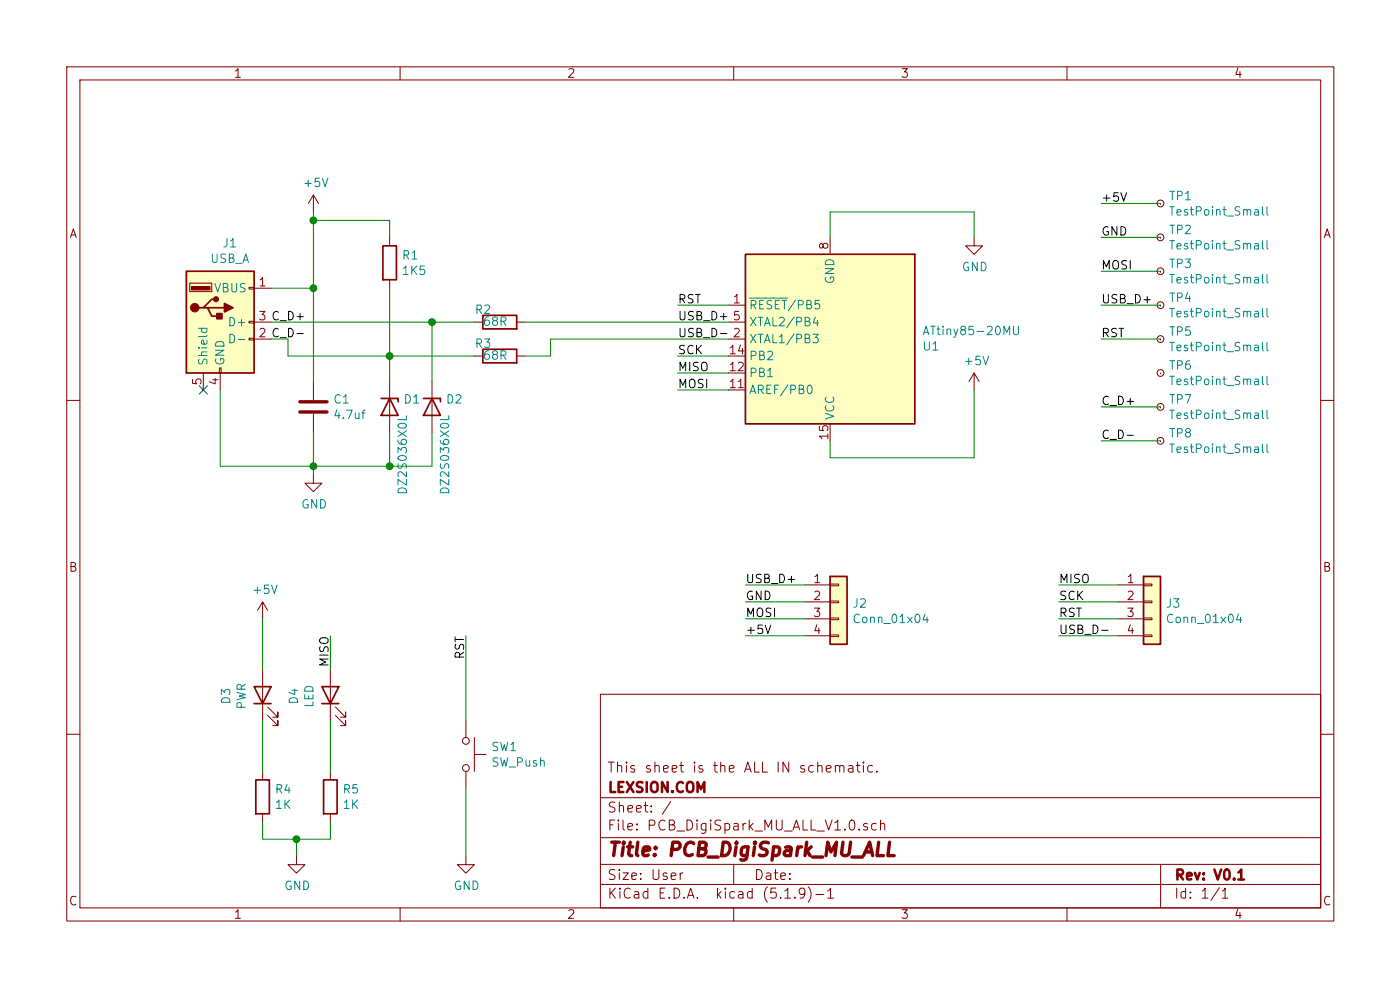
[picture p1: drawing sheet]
EESchema Schematic File Version 4
EELAYER 30 0
EELAYER END
$Descr User 8268 5827
encoding utf-8
Sheet 1 1
Title "PCB_DigiSpark_MU_ALL"
Date ""
Rev "V0.1"
Comp "LEXSION.COM"
Comment1 "This sheet is the ALL IN schematic."
Comment2 ""
Comment3 ""
Comment4 ""
$EndDescr
$Comp
L MCU_Microchip_ATtiny:ATtiny85-20MU U1
U 1 1
P 4900 2000
F 0 "U1" H 4357 2046 50  0000 R CNN
F 1 "ATtiny85-20MU" H 4357 1955 50  0000 R CNN
F 2 "Package_DFN_QFN:QFN-20-1EP_4x4mm_P0.5mm_EP2.6x2.6mm" H 4900 2000 50  0001 C CIN
F 3 "http://ww1.microchip.com/downloads/en/DeviceDoc/atmel-2586-avr-8-bit-microcontroller-attiny25-attiny45-attiny85_datasheet.pdf" H 4900 2000 50  0001 C CNN
	1    4900 2000
	-1   0    0    1   
$EndComp
$Comp
L Connector:USB_A J1
U 1 1
P 1300 1900
F 0 "J1" H 1357 2367 50  0000 C CNN
F 1 "USB_A" H 1357 2276 50  0000 C CNN
F 2 "Lex_Connector_PCBEdge:PCBUSB_A_Male" H 1450 1850 50  0001 C CNN
F 3 " ~" H 1450 1850 50  0001 C CNN
	1    1300 1900
	1    0    0    -1  
$EndComp
NoConn ~ 1200 2300
$Comp
L Device:C C1
U 1 1
P 1850 2400
F 0 "C1" H 1965 2446 50  0000 L CNN
F 1 "4.7uf" H 1965 2355 50  0000 L CNN
F 2 "Capacitor_SMD:C_0603_1608Metric" H 1888 2250 50  0001 C CNN
F 3 "~" H 1850 2400 50  0001 C CNN
	1    1850 2400
	1    0    0    -1  
$EndComp
$Comp
L Device:R R1
U 1 1
P 2300 1550
F 0 "R1" H 2370 1596 50  0000 L CNN
F 1 "1K5" H 2370 1505 50  0000 L CNN
F 2 "Resistor_SMD:R_0603_1608Metric" V 2230 1550 50  0001 C CNN
F 3 "~" H 2300 1550 50  0001 C CNN
	1    2300 1550
	1    0    0    -1  
$EndComp
$Comp
L Device:R R2
U 1 1
P 2950 1900
F 0 "R2" V 3020 1946 50  0000 L CNN
F 1 "68R" V 2950 1850 50  0000 L CNN
F 2 "Resistor_SMD:R_0603_1608Metric" V 2880 1900 50  0001 C CNN
F 3 "~" H 2950 1900 50  0001 C CNN
	1    2950 1900
	0    -1   -1   0   
$EndComp
$Comp
L Device:R R4
U 1 1
P 1550 4700
F 0 "R4" H 1620 4746 50  0000 L CNN
F 1 "1K" H 1620 4655 50  0000 L CNN
F 2 "Resistor_SMD:R_0603_1608Metric" V 1480 4700 50  0001 C CNN
F 3 "~" H 1550 4700 50  0001 C CNN
	1    1550 4700
	1    0    0    -1  
$EndComp
$Comp
L Device:R R5
U 1 1
P 1950 4700
F 0 "R5" H 2020 4746 50  0000 L CNN
F 1 "1K" H 2020 4655 50  0000 L CNN
F 2 "Resistor_SMD:R_0603_1608Metric" V 1880 4700 50  0001 C CNN
F 3 "~" H 1950 4700 50  0001 C CNN
	1    1950 4700
	1    0    0    -1  
$EndComp
$Comp
L Device:LED D3
U 1 1
P 1550 4100
F 0 "D3" H 1543 4317 50  0000 C CNN
F 1 "PWR" H 1543 4226 50  0000 C CNN
F 2 "LED_SMD:LED_0603_1608Metric" H 1550 4100 50  0001 C CNN
F 3 "~" H 1550 4100 50  0001 C CNN
	1    1550 4100
	0    -1   -1   0   
$EndComp
$Comp
L Device:LED D4
U 1 1
P 1950 4100
F 0 "D4" H 1943 4317 50  0000 C CNN
F 1 "LED" H 1943 4226 50  0000 C CNN
F 2 "LED_SMD:LED_0603_1608Metric" H 1950 4100 50  0001 C CNN
F 3 "~" H 1950 4100 50  0001 C CNN
	1    1950 4100
	0    -1   -1   0   
$EndComp
$Comp
L Diode:DZ2S036X0L D1
U 1 1
P 2300 2400
F 0 "D1" V 2254 2480 50  0000 L CNN
F 1 "DZ2S036X0L" H 2345 2480 50  0000 L CNN
F 2 "Diode_SMD:D_SOD-523" H 2300 2225 50  0001 C CNN
F 3 "https://industrial.panasonic.com/content/data/SC/ds/ds4/DZ2S03600L_E.pdf" H 2300 2400 50  0001 C CNN
	1    2300 2400
	0    1    1    0   
$EndComp
$Comp
L Diode:DZ2S036X0L D2
U 1 1
P 2550 2400
F 0 "D2" V 2504 2480 50  0000 L CNN
F 1 "DZ2S036X0L" H 2595 2480 50  0000 L CNN
F 2 "Diode_SMD:D_SOD-523" H 2550 2225 50  0001 C CNN
F 3 "https://industrial.panasonic.com/content/data/SC/ds/ds4/DZ2S03600L_E.pdf" H 2550 2400 50  0001 C CNN
	1    2550 2400
	0    1    1    0   
$EndComp
$Comp
L Connector_Generic:Conn_01x04 J3
U 1 1
P 6800 3550
F 0 "J3" H 6880 3542 50  0000 L CNN
F 1 "Conn_01x04" H 6880 3451 50  0000 L CNN
F 2 "Lex_Connector_PCBEdge:Lex_Conn_Edge_2.54-4" H 6800 3550 50  0001 C CNN
F 3 "~" H 6800 3550 50  0001 C CNN
	1    6800 3550
	1    0    0    -1  
$EndComp
$Comp
L power:GND #PWR0101
U 1 1
P 1750 5050
F 0 "#PWR0101" H 1750 4800 50  0001 C CNN
F 1 "GND" H 1755 4877 50  0000 C CNN
F 2 "" H 1750 5050 50  0001 C CNN
F 3 "" H 1750 5050 50  0001 C CNN
	1    1750 5050
	1    0    0    -1  
$EndComp
$Comp
L power:+5V #PWR0102
U 1 1
P 1850 1250
F 0 "#PWR0102" H 1850 1100 50  0001 C CNN
F 1 "+5V" H 1865 1423 50  0000 C CNN
F 2 "" H 1850 1250 50  0001 C CNN
F 3 "" H 1850 1250 50  0001 C CNN
	1    1850 1250
	1    0    0    -1  
$EndComp
$Comp
L power:GND #PWR0103
U 1 1
P 1850 2800
F 0 "#PWR0103" H 1850 2550 50  0001 C CNN
F 1 "GND" H 1855 2627 50  0000 C CNN
F 2 "" H 1850 2800 50  0001 C CNN
F 3 "" H 1850 2800 50  0001 C CNN
	1    1850 2800
	1    0    0    -1  
$EndComp
$Comp
L power:+5V #PWR0104
U 1 1
P 1550 3650
F 0 "#PWR0104" H 1550 3500 50  0001 C CNN
F 1 "+5V" H 1565 3823 50  0000 C CNN
F 2 "" H 1550 3650 50  0001 C CNN
F 3 "" H 1550 3650 50  0001 C CNN
	1    1550 3650
	1    0    0    -1  
$EndComp
$Comp
L Connector:TestPoint_Small TP8
U 1 1
P 6850 2600
F 0 "TP8" H 6898 2646 50  0000 L CNN
F 1 "TestPoint_Small" H 6898 2555 50  0000 L CNN
F 2 "TestPoint:TestPoint_Pad_D1.0mm" H 7050 2600 50  0001 C CNN
F 3 "~" H 7050 2600 50  0001 C CNN
	1    6850 2600
	1    0    0    -1  
$EndComp
$Comp
L Connector:TestPoint_Small TP7
U 1 1
P 6850 2400
F 0 "TP7" H 6898 2446 50  0000 L CNN
F 1 "TestPoint_Small" H 6898 2355 50  0000 L CNN
F 2 "TestPoint:TestPoint_Pad_D1.0mm" H 7050 2400 50  0001 C CNN
F 3 "~" H 7050 2400 50  0001 C CNN
	1    6850 2400
	1    0    0    -1  
$EndComp
$Comp
L Connector:TestPoint_Small TP1
U 1 1
P 6850 1200
F 0 "TP1" H 6898 1246 50  0000 L CNN
F 1 "TestPoint_Small" H 6898 1155 50  0000 L CNN
F 2 "TestPoint:TestPoint_Pad_D1.0mm" H 7050 1200 50  0001 C CNN
F 3 "~" H 7050 1200 50  0001 C CNN
	1    6850 1200
	1    0    0    -1  
$EndComp
$Comp
L Connector:TestPoint_Small TP2
U 1 1
P 6850 1400
F 0 "TP2" H 6898 1446 50  0000 L CNN
F 1 "TestPoint_Small" H 6898 1355 50  0000 L CNN
F 2 "TestPoint:TestPoint_Pad_D1.0mm" H 7050 1400 50  0001 C CNN
F 3 "~" H 7050 1400 50  0001 C CNN
	1    6850 1400
	1    0    0    -1  
$EndComp
$Comp
L Connector:TestPoint_Small TP3
U 1 1
P 6850 1600
F 0 "TP3" H 6898 1646 50  0000 L CNN
F 1 "TestPoint_Small" H 6898 1555 50  0000 L CNN
F 2 "TestPoint:TestPoint_Pad_D1.0mm" H 7050 1600 50  0001 C CNN
F 3 "~" H 7050 1600 50  0001 C CNN
	1    6850 1600
	1    0    0    -1  
$EndComp
$Comp
L Connector:TestPoint_Small TP4
U 1 1
P 6850 1800
F 0 "TP4" H 6898 1846 50  0000 L CNN
F 1 "TestPoint_Small" H 6898 1755 50  0000 L CNN
F 2 "TestPoint:TestPoint_Pad_D1.0mm" H 7050 1800 50  0001 C CNN
F 3 "~" H 7050 1800 50  0001 C CNN
	1    6850 1800
	1    0    0    -1  
$EndComp
$Comp
L Connector:TestPoint_Small TP5
U 1 1
P 6850 2000
F 0 "TP5" H 6898 2046 50  0000 L CNN
F 1 "TestPoint_Small" H 6898 1955 50  0000 L CNN
F 2 "TestPoint:TestPoint_Pad_D1.0mm" H 7050 2000 50  0001 C CNN
F 3 "~" H 7050 2000 50  0001 C CNN
	1    6850 2000
	1    0    0    -1  
$EndComp
$Comp
L Connector:TestPoint_Small TP6
U 1 1
P 6850 2200
F 0 "TP6" H 6898 2246 50  0000 L CNN
F 1 "TestPoint_Small" H 6898 2155 50  0000 L CNN
F 2 "TestPoint:TestPoint_Pad_D1.0mm" H 7050 2200 50  0001 C CNN
F 3 "~" H 7050 2200 50  0001 C CNN
	1    6850 2200
	1    0    0    -1  
$EndComp
$Comp
L Device:R R3
U 1 1
P 2950 2100
F 0 "R3" V 3020 2146 50  0000 L CNN
F 1 "68R" V 2950 2050 50  0000 L CNN
F 2 "Resistor_SMD:R_0603_1608Metric" V 2880 2100 50  0001 C CNN
F 3 "~" H 2950 2100 50  0001 C CNN
	1    2950 2100
	0    -1   -1   0   
$EndComp
Wire Wire Line
	1550 3650 1550 3950
Wire Wire Line
	1550 4250 1550 4550
Wire Wire Line
	1550 4850 1550 4950
Wire Wire Line
	1550 4950 1750 4950
Wire Wire Line
	1750 4950 1750 5050
Wire Wire Line
	1750 4950 1950 4950
Wire Wire Line
	1950 4950 1950 4850
Connection ~ 1750 4950
Wire Wire Line
	1950 4250 1950 4550
Wire Wire Line
	1850 1250 1850 1300
Wire Wire Line
	1850 1300 2300 1300
Wire Wire Line
	2300 1300 2300 1400
Wire Wire Line
	1850 1300 1850 1700
Wire Wire Line
	1850 1700 1600 1700
Connection ~ 1850 1300
Wire Wire Line
	3100 1900 4300 1900
Wire Wire Line
	1850 1700 1850 2250
Connection ~ 1850 1700
Wire Wire Line
	1850 2550 1850 2750
Wire Wire Line
	1600 2000 1700 2000
Wire Wire Line
	1700 2000 1700 2100
Wire Wire Line
	3100 2100 3250 2100
Wire Wire Line
	3250 2100 3250 2000
Wire Wire Line
	3250 2000 4300 2000
Wire Wire Line
	2550 2550 2550 2750
Wire Wire Line
	2550 2750 2300 2750
Connection ~ 1850 2750
Wire Wire Line
	1850 2750 1850 2800
Wire Wire Line
	2300 2550 2300 2750
Connection ~ 2300 2750
Wire Wire Line
	2300 2750 1850 2750
Wire Wire Line
	1700 2100 2300 2100
Wire Wire Line
	1600 1900 2550 1900
Wire Wire Line
	2300 1700 2300 2100
Connection ~ 2300 2100
Wire Wire Line
	2300 2100 2800 2100
Wire Wire Line
	2300 2100 2300 2250
Wire Wire Line
	2550 2250 2550 1900
Connection ~ 2550 1900
Wire Wire Line
	2550 1900 2800 1900
Text Label 4000 1800 0    50   ~ 0
RST
Text Label 4000 1900 0    50   ~ 0
USB_D+
Text Label 4000 2000 0    50   ~ 0
USB_D-
Text Label 4000 2100 0    50   ~ 0
SCK
Text Label 4000 2200 0    50   ~ 0
MISO
Text Label 4000 2300 0    50   ~ 0
MOSI
Wire Wire Line
	1300 2300 1300 2750
Wire Wire Line
	1300 2750 1850 2750
Text Label 1950 3750 3    50   ~ 0
MISO
Wire Wire Line
	1950 3750 1950 3950
Wire Wire Line
	4000 1800 4300 1800
Wire Wire Line
	4000 2100 4300 2100
Wire Wire Line
	4000 2200 4300 2200
Wire Wire Line
	4000 2300 4300 2300
$Comp
L power:+5V #PWR0105
U 1 1
P 5750 2300
F 0 "#PWR0105" H 5750 2150 50  0001 C CNN
F 1 "+5V" H 5765 2473 50  0000 C CNN
F 2 "" H 5750 2300 50  0001 C CNN
F 3 "" H 5750 2300 50  0001 C CNN
	1    5750 2300
	1    0    0    -1  
$EndComp
Wire Wire Line
	5750 2700 4900 2700
Wire Wire Line
	4900 2700 4900 2600
Wire Wire Line
	5750 2300 5750 2700
$Comp
L power:GND #PWR0106
U 1 1
P 5750 1400
F 0 "#PWR0106" H 5750 1150 50  0001 C CNN
F 1 "GND" H 5755 1227 50  0000 C CNN
F 2 "" H 5750 1400 50  0001 C CNN
F 3 "" H 5750 1400 50  0001 C CNN
	1    5750 1400
	1    0    0    -1  
$EndComp
Wire Wire Line
	4900 1400 4900 1250
Wire Wire Line
	4900 1250 5750 1250
Wire Wire Line
	5750 1250 5750 1400
Text Label 1600 1900 0    50   ~ 0
C_D+
Text Label 1600 2000 0    50   ~ 0
C_D-
Text Label 6500 2400 0    50   ~ 0
C_D+
Wire Wire Line
	6850 2400 6500 2400
Text Label 6500 2600 0    50   ~ 0
C_D-
Wire Wire Line
	6500 2600 6850 2600
Text Label 6500 1200 0    50   ~ 0
+5V
Text Label 6500 1400 0    50   ~ 0
GND
Text Label 6500 1600 0    50   ~ 0
MOSI
Text Label 6500 1800 0    50   ~ 0
USB_D+
Text Label 6500 2000 0    50   ~ 0
RST
Wire Wire Line
	6500 1200 6850 1200
Wire Wire Line
	6500 1400 6850 1400
Wire Wire Line
	6500 1600 6850 1600
Wire Wire Line
	6500 1800 6850 1800
Wire Wire Line
	6500 2000 6850 2000
$Comp
L Connector_Generic:Conn_01x04 J2
U 1 1
P 4950 3550
F 0 "J2" H 5030 3542 50  0000 L CNN
F 1 "Conn_01x04" H 5030 3451 50  0000 L CNN
F 2 "Lex_Connector_PCBEdge:Lex_Conn_Edge_2.54-4" H 4950 3550 50  0001 C CNN
F 3 "~" H 4950 3550 50  0001 C CNN
	1    4950 3550
	1    0    0    -1  
$EndComp
Text Label 6250 3450 0    50   ~ 0
MISO
Text Label 6250 3550 0    50   ~ 0
SCK
Text Label 6250 3650 0    50   ~ 0
RST
Text Label 6250 3750 0    50   ~ 0
USB_D-
Text Label 4400 3750 0    50   ~ 0
+5V
Wire Wire Line
	4400 3750 4750 3750
Text Label 4400 3650 0    50   ~ 0
MOSI
Text Label 4400 3550 0    50   ~ 0
GND
Wire Wire Line
	4400 3550 4750 3550
Text Label 4400 3450 0    50   ~ 0
USB_D+
Wire Wire Line
	4400 3450 4750 3450
Wire Wire Line
	4400 3650 4750 3650
Wire Wire Line
	6250 3750 6600 3750
Wire Wire Line
	6250 3650 6600 3650
Wire Wire Line
	6250 3550 6600 3550
Wire Wire Line
	6250 3450 6600 3450
$Comp
L Switch:SW_Push SW1
U 1 1
P 2750 4450
F 0 "SW1" V 2704 4598 50  0000 L CNN
F 1 "SW_Push" V 2795 4598 50  0000 L CNN
F 2 "Button_Switch_SMD:SW_SPST_SKQG_WithStem" H 2750 4650 50  0001 C CNN
F 3 "~" H 2750 4650 50  0001 C CNN
	1    2750 4450
	0    1    1    0   
$EndComp
$Comp
L power:GND #PWR?
U 1 1
P 2750 5050
F 0 "#PWR?" H 2750 4800 50  0001 C CNN
F 1 "GND" H 2755 4877 50  0000 C CNN
F 2 "" H 2750 5050 50  0001 C CNN
F 3 "" H 2750 5050 50  0001 C CNN
	1    2750 5050
	1    0    0    -1  
$EndComp
Text Label 2750 3750 3    50   ~ 0
RST
Wire Wire Line
	2750 3750 2750 4250
Wire Wire Line
	2750 4650 2750 5050
$EndSCHEMATC
